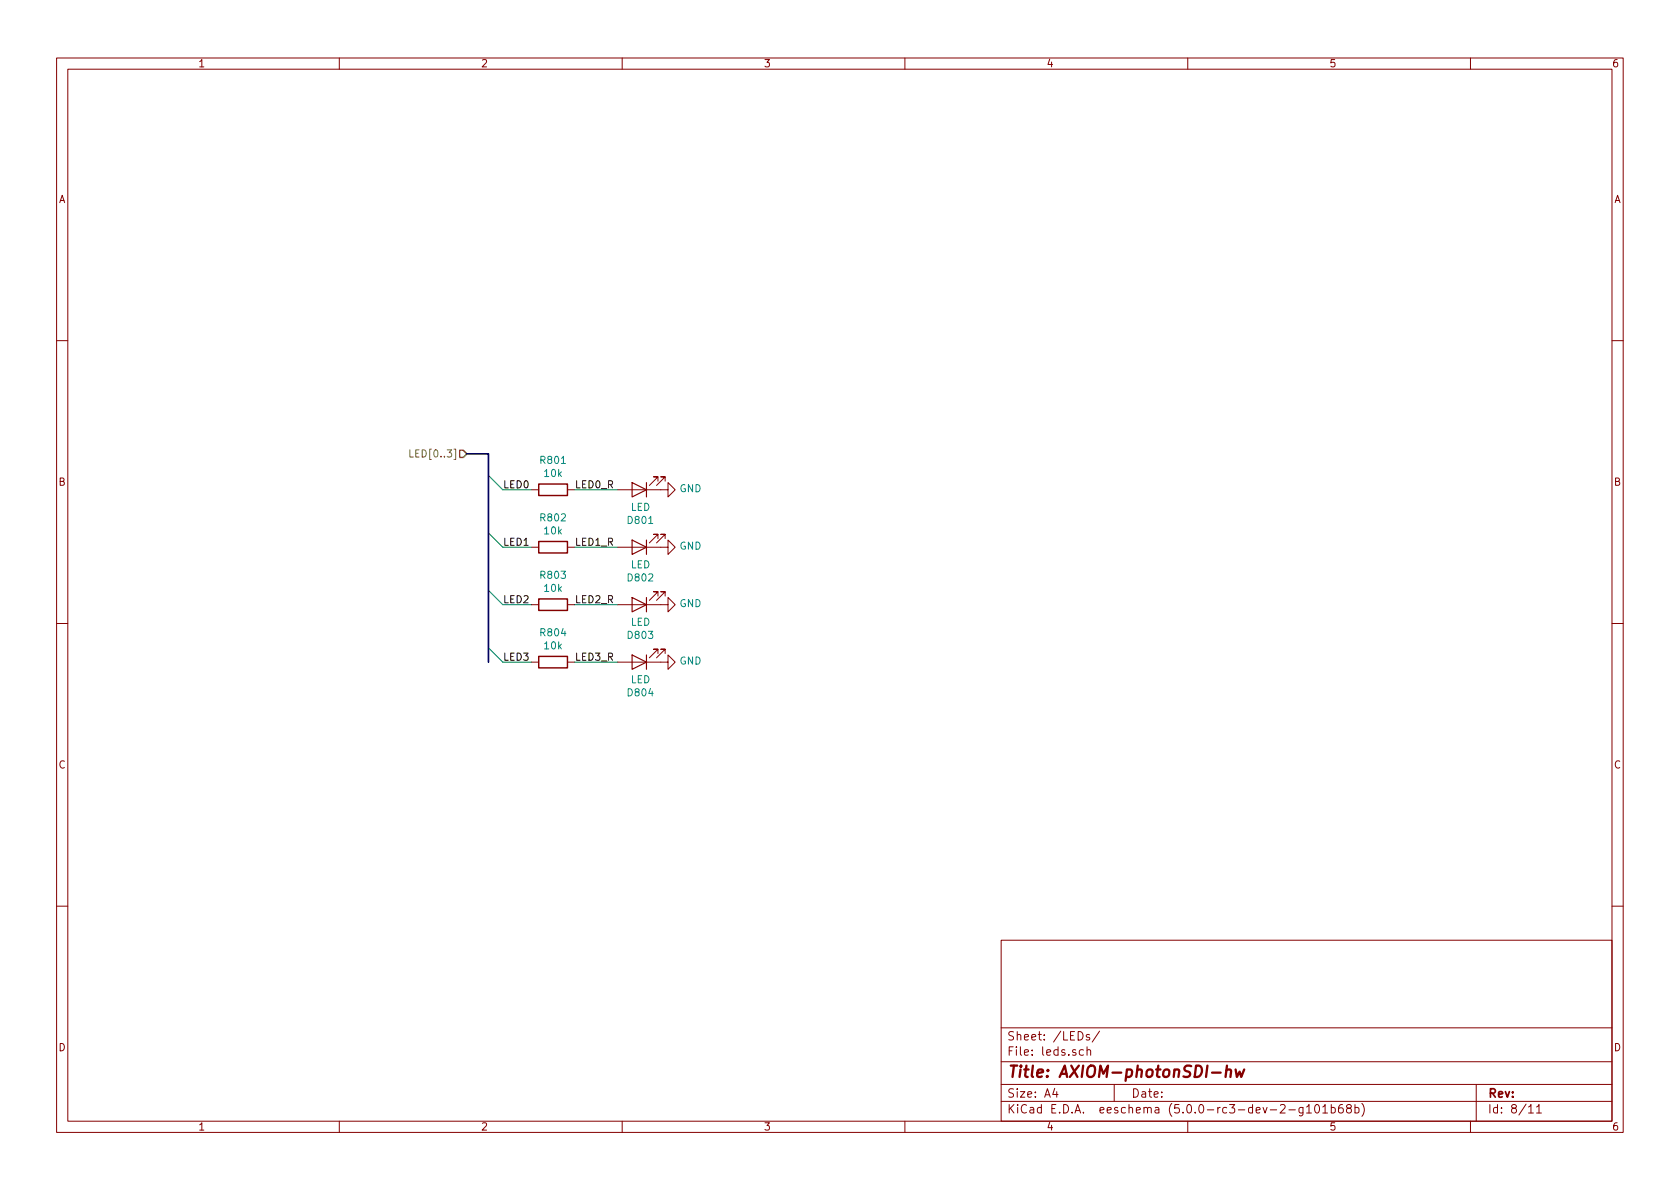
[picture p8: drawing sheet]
<svg xmlns="http://www.w3.org/2000/svg" width="297mm" height="210mm" viewBox="0 0 297 210" stroke-linecap="round" stroke-linejoin="round" font-family="sans-serif">
<g fill="none" stroke="#840000" stroke-width=".18">
<path d="M10 10.3h277v189.9h-277zM12 12.2h273v186.1h-273zM60 10.3v1.9M110 10.3v1.9M160 10.3v1.9M210 10.3v1.9M260 10.3v1.9M10 60.2h2M285 60.2h2M94 96.8h1.2M94 86.6h1.2M100.3 96.8h1.3"/>
<path d="M100.3 86.6h1.3M109.2 86.6h8.9v-1.3l1.3 1.3-1.3 1.3v-1.3M109.2 96.8h8.9v-1.3l1.3 1.3-1.3 1.2v-1.2M116.3 95.2v-.7h-.7h.7l-1.5 1.5M116.3 85.1v-.8h-.7h.7l-1.5 1.5M117.6 95.2v-.7h-.8h.8l-1.5 1.5M117.6 85.1v-.8h-.8h.8l-1.5 1.5M10 110.3h2M94 117.1h1.2M94 106.9h1.2M100.3 117.1h1.3M100.3 106.9h1.3"/>
<path d="M109.2 117.1h8.9v-1.3l1.3 1.3-1.3 1.3v-1.3M109.2 106.9h8.9v-1.2l1.3 1.2-1.3 1.3v-1.3M116.3 115.6v-.8h-.7h.7l-1.5 1.5M116.3 105.4v-.8h-.7h.7l-1.5 1.6M117.6 115.6v-.8h-.8h.8l-1.5 1.5M117.6 105.4v-.8h-.8h.8l-1.5 1.6M285 110.3h2M10 160.2h2M177 166.3h108v32h-108zM285 160.2h2M60 198.3v1.9M110 198.3v1.9"/>
<path d="M160 198.3v1.9M177 194.8h108M177 191.8h108M177 187.8h108M177 181.8h108M186.5 192.5l-.4 1h1M186.8 193v1M191.6 185.7l-.5-.1-.3 .3 .1 .6 .2 .1 .5-.1M192.2 185.7l.2-.1 .4 .1v.9M192.2 185.1v1.5M192.6 183a.37 .37 0 0 0-.6 .1l.1 .3 .5 .1 .1 .1-.2 .3-.5-.1M194.4 182.3l-1.3 2"/>
<path d="M197 191.8v3M210 198.3v1.9M227.9 196.3h1.1M230.4 195.8v1.2l-.3 .3h-.4M230.4 195.9l-.5-.1-.2 .3 .1 .6h.6M231 195.8l.4-.5v1.5M231 196.8h.9M232.6 195.5l.2-.2a.81 .81 0 0 1 .6 .6 .81 .81 0 0 1-.3 .8l-.2 .1a.79 .79 0 0 1-.3-1.3zM233.9 195.8l.4-.5v1.5M233.9 196.8h.8M235.4 195.9l.4-.1 .3 .3-.1 .6-.2 .1-.4-.1M235.4 195.3v1.5"/>
<path d="M237.4 195.3a.59 .59 0 0 0-.7 .7v.7l.2 .1 .5-.1 .1-.5-.1-.2-.5-.1-.2 .3M238.4 196l-.2-.2-.1-.2 .3-.3h.3l.2 .3v.2l-.7 .2a.48 .48 0 0 0 0 .7l.2 .1 .5-.1a.48 .48 0 0 0-.2-.7M239.6 195.9l.4-.1 .3 .3-.1 .6-.2 .1-.4-.1M239.6 195.3v1.5M240.8 195.1a1.71 1.71 0 0 1 0 2.3M260 198.3v1.9M261 191.8v6.5M270.3 195.8l.4-.5v1.5M270.3 196.8h.8M271.7 195.8l.4-.5v1.5M271.7 196.8h.8"/>
</g>
<path d="M214.3 189.7h1.5M216.8 189.3a.52 .52 0 0 1 .9 .1l-.1 1M216.9 188.4l-.2 2M218.5 189.1l.2 1.3 .5-.9 .3 .9 .5-1.3" fill="none" stroke="#840000" stroke-width=".41"/>
<path d="M111.8 95.5l2.5 1.3-2.5 1.2zM111.8 85.3l2.5 1.3-2.5 1.3zM114.3 85.3v2.6M114.3 95.5v2.5M111.8 115.8l2.5 1.3-2.5 1.3zM111.8 105.7l2.5 1.2-2.5 1.3zM114.3 105.7v2.5M114.3 115.8v2.6" fill="none" stroke="#840000" stroke-width=".2"/>
<path d="M95.2 85.6h5.1v2h-5.1zM95.2 95.8h5.1v2h-5.1zM95.2 105.9h5.1v2h-5.1zM95.2 116.1h5.1v2h-5.1z" fill="none" stroke="#840000" stroke-width=".25"/>
<path d="M72.5 79.5v1.3h.6" fill="none" stroke="#848400" stroke-width=".18"/>
<path d="M81.3 79.6h.6l.6 .7-.6 .6h-.6z" fill="none" stroke="#848400" stroke-width=".25"/>
<path d="M82.5 80.3h3.9v36.8" fill="none" stroke="#000084" stroke-width=".3"/>
<path d="M86.4 84.1l2.5 2.5h5.1M86.4 94.2l2.5 2.6h5.1M101.6 86.6h7.6M101.6 96.8h7.6M86.4 114.5l2.5 2.6h5.1M86.4 104.4l2.5 2.5h5.1M101.6 106.9h7.6M101.6 117.1h7.6" fill="none" stroke="#008400" stroke-width=".18"/>
<text font-size="2.8" fill="#840000" x="178" y="190.5">Title: AXIOM-photonSDI-hw</text>
<g font-size="2.1" fill="#840000">
<text x="178" y="184">Sheet: /LEDs/</text>
<text x="178" y="186.7">File: leds.sch</text>
<text x="178" y="196.9">KiCad E.D.A. eeschema (5.0.0-rc3-dev-2-g101b68b)</text>
<text x="178" y="194.1">Size: A4</text>
<text x="200" y="194.1">Date:</text>
<text x="263" y="194.1">Rev:</text>
<text x="263" y="196.9">Id: 8/11</text>
</g>
<g font-size="1.8" fill="#840000">
<text x="35" y="11.9">1</text>
<text x="85" y="11.9">2</text>
<text x="135" y="11.9">3</text>
<text x="185" y="11.9">4</text>
<text x="235" y="11.9">5</text>
<text x="285" y="11.9">6</text>
<text x="10.4" y="35.9">A</text>
<text x="285.4" y="35.9">A</text>
<text x="10.4" y="85.9">B</text>
<text x="285.4" y="85.9">B</text>
<text x="10.4" y="135.9">C</text>
<text x="285.4" y="135.9">C</text>
<text x="10.4" y="185.9">D</text>
<text x="285.4" y="185.9">D</text>
<text x="35" y="199.9">1</text>
<text x="85" y="199.9">2</text>
<text x="135" y="199.9">3</text>
<text x="185" y="199.9">4</text>
<text x="235" y="199.9">5</text>
<text x="285" y="199.9">6</text>
</g>
<text font-size="1.8" fill="#848400" x="73.4" y="80.9">LED[0..3]</text>
<g font-size="1.8" fill="#008484">
<text x="95.7" y="82">R801</text>
<text x="96.3" y="84.3">10k</text>
<text x="120.1" y="87">GND</text>
<text x="95.7" y="92.2">R802</text>
<text x="96.3" y="94.5">10k</text>
<text x="111.1" y="92.7">D801</text>
<text x="111.5" y="90.3">LED</text>
<text x="111.5" y="100.5">LED</text>
<text x="120.1" y="97.2">GND</text>
<text x="95.7" y="102.4">R803</text>
<text x="96.3" y="104.7">10k</text>
<text x="111.1" y="102.8">D802</text>
<text x="120.1" y="107.4">GND</text>
<text x="95.7" y="112.5">R804</text>
<text x="111.1" y="113">D803</text>
<text x="111.5" y="110.7">LED</text>
<text x="96.3" y="114.8">10k</text>
<text x="120.1" y="117.5">GND</text>
<text x="111.1" y="123.1">D804</text>
<text x="111.5" y="120.8">LED</text>
</g>
<g font-size="1.8">
<text x="88.9" y="86.4">LED0</text>
<text x="101.6" y="86.4">LED0_R</text>
<text x="88.9" y="96.5">LED1</text>
<text x="101.6" y="96.5">LED1_R</text>
<text x="88.9" y="106.7">LED2</text>
<text x="101.6" y="106.7">LED2_R</text>
<text x="88.9" y="116.8">LED3</text>
<text x="101.6" y="116.8">LED3_R</text>
</g>
</svg>
